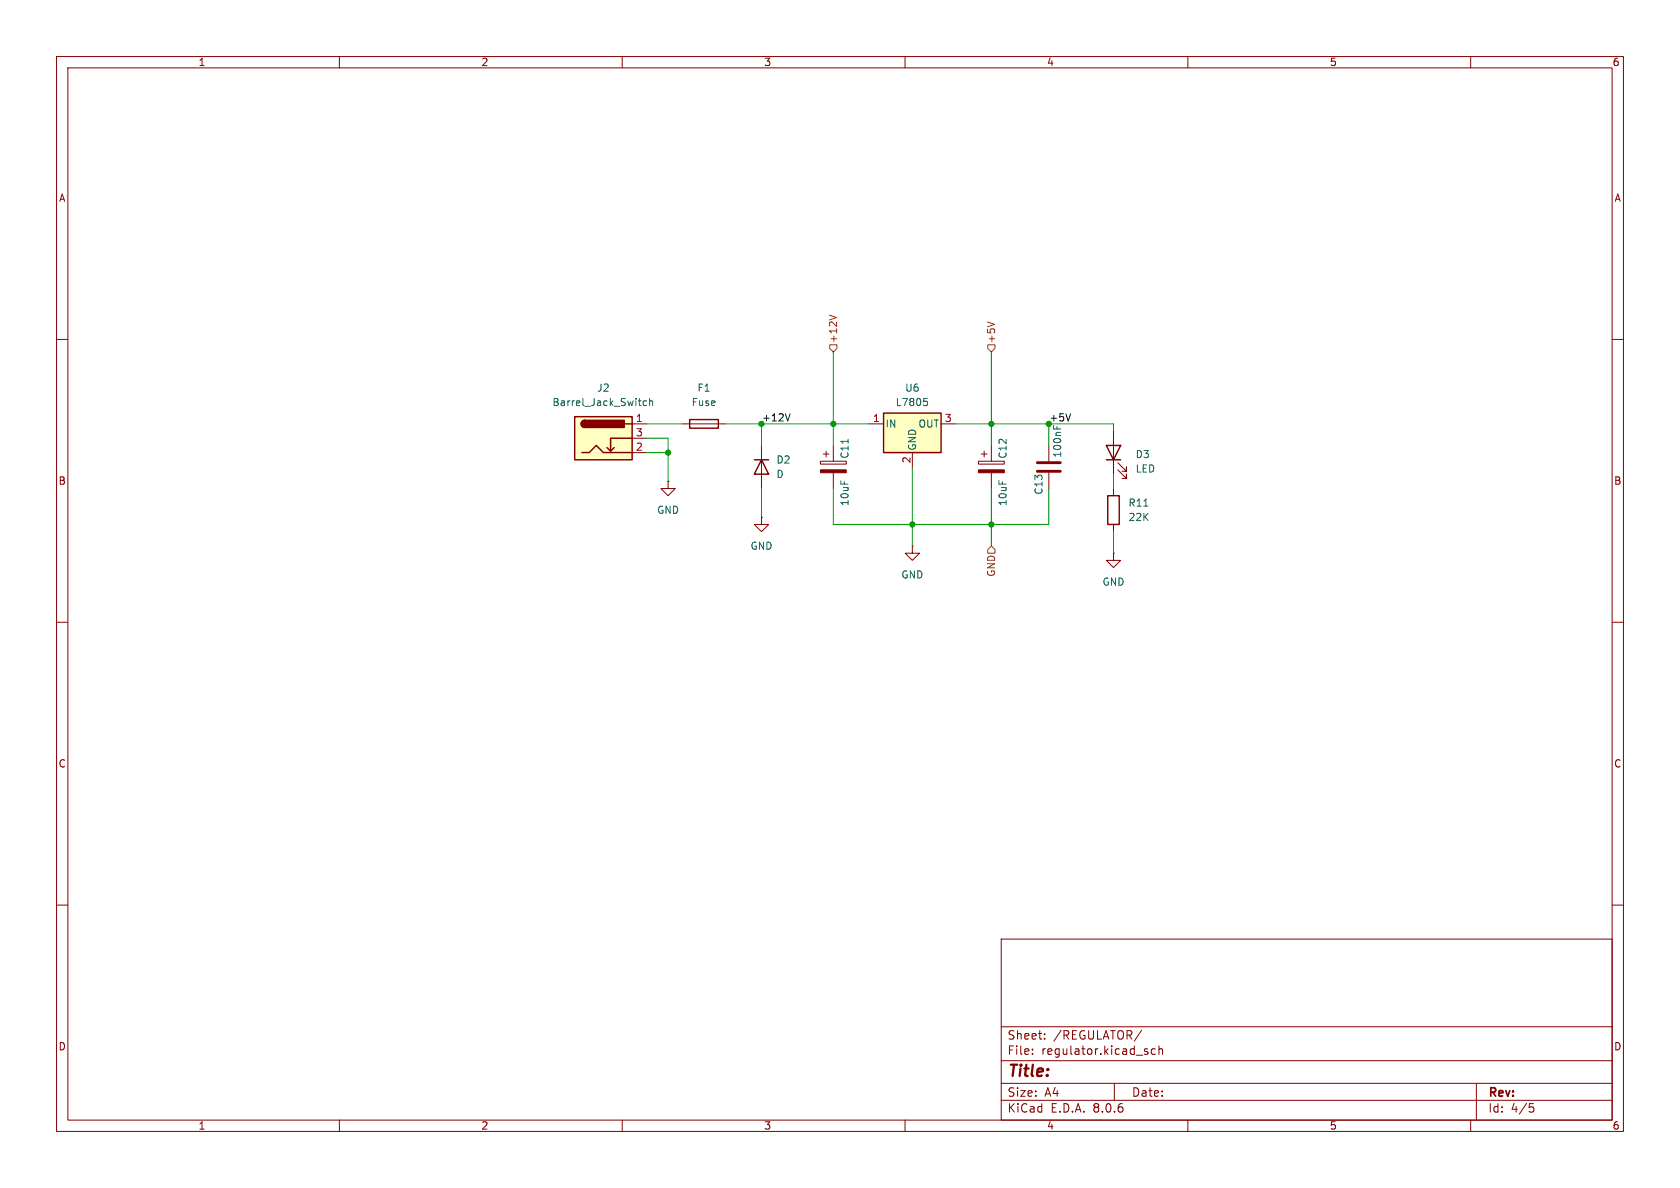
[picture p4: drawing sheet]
<svg xmlns="http://www.w3.org/2000/svg" width="297mm" height="210mm" viewBox="0 0 297 210" stroke-linecap="round" stroke-linejoin="round" font-family="sans-serif">
<g fill="none" stroke="#840000" stroke-width=".18">
<path d="M10 10h277v190h-277zM12 12h273v186h-273zM60 10v2M110 10v2M160 10v2M210 10v2M260 10v2M10 60h2M285 60h2M196.8 76.2v7.6M197.6 83.1l1.5 1.5v-.8v.8h-.7M197.6 81.8l1.5 1.5v-.7v.7h-.7"/>
<path d="M10 110h2M285 110h2M10 160h2M285 160h2M177 166h108v32h-108zM60 198v2M110 198v2M160 198v2M177 194.5h108M177 191.5h108M177 187.5h108M177 181.5h108"/>
<path d="M182.5 186.3v.1M182.5 185.5v.1M184.7 183.6v.1M184.7 182.8v.1M197 191.5v3M201.8 182.1l-1.3 2M202.7 185.9l.3 .2-.3 .3M202.7 185.4l.2 .1M204.2 185.5l-.4-.1-.3 .3v.4l.2 .2h.5M204.9 185.5l.2-.1 .4 .1v.9M204.9 184.9v1.5M210 198v2"/>
<path d="M260 198v2M261 191.5v6.5M270.4 195.1h.7M270.5 195.7h.4l.3 .3-.2 .5-.5 .1"/>
</g>
<path d="M195.6 78.7h2.5l-1.3 2.6zM195.6 81.3h2.5" fill="none" stroke="#840000" stroke-width=".25"/>
<path d="M156.2 73h10.2v7h-10.2z" fill="#ffffc2"/>
<path d="M156.2 73h10.2v7h-10.2zM195.8 87.6h2.1v5.1h-2.1z" fill="none" stroke="#840000" stroke-width=".25"/>
<path d="M153.7 74.9h2.5M166.4 74.9h2.5M174 79.8v1M175.3 78.7v2.8M161.3 80v2.6M173 81.5h4.5v.5h-4.5zM173.5 80.3h1M175.3 83.6v2.8M196.8 97.8v1.3h1.3l-1.3 1.2-1.2-1.2h1.2M196.8 97.8h.1M196.8 86.4v1.2M196.8 92.7v1.3" fill="none" stroke="#840000" stroke-width=".18"/>
<path d="M163.3 70.4h.6M163.4 70.9h.3l.3 .3-.1 .4-.5 .1M202.2 89.5h.7" fill="none" stroke="#006464" stroke-width=".18"/>
<path d="M173 83.1h4.5v.5h-4.5z" fill="#840000" stroke="#840000" stroke-width=".18"/>
<path d="M101.6 73.7h10.2v7.6h-10.2z" fill="#ffffc2"/>
<path d="M101.6 73.7h10.2v7.6h-10.2zM103.4 74.3a.64 .64 0 0 0-.7 .6 .64 .64 0 0 0 .7 .7M108.6 79.1l-.7 .7M110.5 74.9h1.3M111.8 77.5h-3.9v2.3l-.6-.7M121.9 74.2h5.1v1.5h-5.1zM102.9 80h1.2l1.3-1.3 1.3 1.3h5.1M133.3 81.3h2.6M134.6 81.3l1.3 2.5h-2.6z" fill="none" stroke="#840000" stroke-width=".25"/>
<g fill="#840000" stroke="#840000" stroke-width=".25">
<path d="M102.9 74.5l.5-.2v1.3a.63 .63 0 0 1-.6-.4 .63 .63 0 0 1 .1-.7z"/>
<path d="M103.4 74.3h7v1.3h-7z"/>
</g>
<g fill="none" stroke="#840000" stroke-width=".18">
<path d="M111.8 74.9h2.5M111.8 77.5h2.5M120.6 74.9h7.7M134.6 78.7v7.7M146 79.8v1M147.3 78.7v2.8M185.4 78.7v2.8M111.8 80h2.5M118.1 85.1v1.3h1.3l-1.3 1.2-1.3-1.2h1.3M118.1 85.1h.1M134.6 91.4v1.3h1.3l-1.3 1.3-1.3-1.3h1.3M134.6 91.4h.1"/>
<path d="M145 81.5h4.6v.5h-4.6zM145.5 80.3h1.1M147.3 83.6v2.8M161.3 96.5v1.3h1.3l-1.3 1.3-1.3-1.3h1.3M161.3 96.5h.1M185.4 83.6v2.8"/>
</g>
<path d="M114.3 70.9h-.4l-.2 .2 .1 .5h.5M114.8 71l.2-.1h.3l.1 .8M114.8 70.4v1.3M149.9 77.6v.8M186.3 75.2v.6M186.9 75.4v.4" fill="none" stroke="#006464" stroke-width=".18"/>
<path d="M183.4 83.3h4.1M183.4 81.8h4.1" fill="none" stroke="#840000" stroke-width=".51"/>
<path d="M145 83.1h4.6v.5h-4.6z" fill="#840000" stroke="#840000" stroke-width=".18"/>
<path d="M146.6 55.7l1.3 .4M174.6 56.9l1.2 .4M146.7 61h1.3v.6l-.7 .6-.6-.6zM174.6 61h1.3v.6l-.6 .6-.7-.6zM175.3 96.5l.6 .7v.6h-1.3v-.6z" fill="none" stroke="#725600" stroke-width=".18"/>
<path d="M139.7 73.1l-.4 1.3M189.3 73.1l-.5 1.3" fill="none" stroke="#0f0f0f" stroke-width=".18"/>
<g fill="none" stroke="#009600" stroke-width=".18">
<path d="M114.3 74.9h6.3M114.3 77.5h3.8v7.6M128.3 74.9h25.4M134.6 74.9v3.8M147.3 62.2v16.5M168.9 74.9h27.9v1.3M175.3 62.2v16.5M185.4 74.9v3.8M114.3 80h3.8M134.6 86.4v5M147.3 86.4v6.3h38.1v-6.3M161.3 82.6v13.9"/>
<path d="M175.3 86.4v10.1M196.8 83.8v2.6M196.8 94v3.8"/>
</g>
<g fill="#009600" stroke="#009600" stroke-width=".18">
<circle cx="185.4" cy="74.9" r=".46"/>
<circle cx="175.3" cy="74.9" r=".46"/>
<circle cx="175.3" cy="92.7" r=".46"/>
<circle cx="147.3" cy="74.9" r=".46"/>
<circle cx="161.3" cy="92.7" r=".46"/>
<circle cx="134.6" cy="74.9" r=".46"/>
<circle cx="118.1" cy="80" r=".46"/>
</g>
<text font-size="2.8" fill="#840000" x="178" y="190.9">Title:</text>
<g font-size="2.1" fill="#840000">
<text x="178" y="184">Sheet:</text>
<text x="186.2" y="184">/REGULATOR/</text>
<text x="178" y="186.7">File:</text>
<text x="184.1" y="186.7">regulator.kicad_sch</text>
<text x="178" y="196.9">KiCad</text>
<text x="178" y="194.1">Size:</text>
<text x="184.7" y="194.1">A4</text>
<text x="185.7" y="196.9">E.D.A.</text>
<text x="193.3" y="196.9">8.0.6</text>
<text x="200" y="194.1">Date:</text>
<text x="263" y="194.3">Rev:</text>
<text x="263" y="196.9">Id:</text>
<text x="267.1" y="196.9">4/5</text>
</g>
<g font-size="1.8" fill="#840000">
<text x="35" y="11.9">1</text>
<text x="85" y="11.9">2</text>
<text x="135" y="11.9">3</text>
<text x="185" y="11.9">4</text>
<text x="235" y="11.9">5</text>
<text x="285" y="11.9">6</text>
<text x="10.3" y="35.9">A</text>
<text x="285.3" y="35.9">A</text>
<text x="10.3" y="85.9">B</text>
<text x="285.3" y="85.9">B</text>
<text x="10.3" y="135.9">C</text>
<text x="285.3" y="135.9">C</text>
<text x="10.3" y="185.9">D</text>
<text x="285.3" y="185.9">D</text>
<text x="35" y="199.9">1</text>
<text x="85" y="199.9">2</text>
<text x="135" y="199.9">3</text>
<text x="185" y="199.9">4</text>
<text x="235" y="199.9">5</text>
<text x="285" y="199.9">6</text>
</g>
<g font-size="1.8" fill="#725600">
<text x="148.2" y="60.8" transform="rotate(-90 148.2 60.8)">+12V</text>
<text x="176.1" y="60.8" transform="rotate(-90 176.1 60.8)">+5V</text>
<text x="176.1" y="102.1" transform="rotate(-90 176.1 102.1)">GND</text>
</g>
<g font-size="1.8" fill="#006464">
<text x="97.6" y="72">Barrel_Jack_Switch</text>
<text x="105.5" y="69.4">J2</text>
<text x="122.2" y="72">Fuse</text>
<text x="123.2" y="69.4">F1</text>
<text x="158.3" y="72">L7805</text>
<text x="159.9" y="69.4">U6</text>
<text x="156.5" y="75.8">IN</text>
<text x="162.3" y="75.8">OUT</text>
<text x="137.2" y="82.1">D2</text>
<text x="150.2" y="81.2" transform="rotate(-90 150.2 81.2)">C11</text>
<text x="162.2" y="79.8" transform="rotate(-90 162.2 79.8)">GND</text>
<text x="178.2" y="81.2" transform="rotate(-90 178.2 81.2)">C12</text>
<text x="187.8" y="81" transform="rotate(-90 187.8 81)">100nF</text>
<text x="200.7" y="81.2">D3</text>
<text x="200.7" y="83.7">LED</text>
<text x="137.2" y="84.7">D</text>
<text x="150.2" y="89.6" transform="rotate(-90 150.2 89.6)">10uF</text>
<text x="178.2" y="89.6" transform="rotate(-90 178.2 89.6)">10uF</text>
<text x="184.5" y="87.5" transform="rotate(-90 184.5 87.5)">C13</text>
<text x="199.4" y="89.8">R11</text>
<text x="116.1" y="91">GND</text>
<text x="199.4" y="92.3">22K</text>
<text x="132.6" y="97.4">GND</text>
<text x="159.3" y="102.5">GND</text>
<text x="194.8" y="103.7">GND</text>
</g>
<g font-size="1.8" fill="#a90000">
<text x="112.3" y="74.7">1</text>
<text x="112.3" y="77.2">3</text>
<text x="154.2" y="74.7">1</text>
<text x="166.9" y="74.7">3</text>
<text x="112.3" y="79.8">2</text>
<text x="161" y="82" transform="rotate(-90 161 82)">2</text>
</g>
<g font-size="1.8" fill="#0f0f0f">
<text x="134.6" y="74.6">+12V</text>
<text x="185.4" y="74.6">+5V</text>
</g>
</svg>
